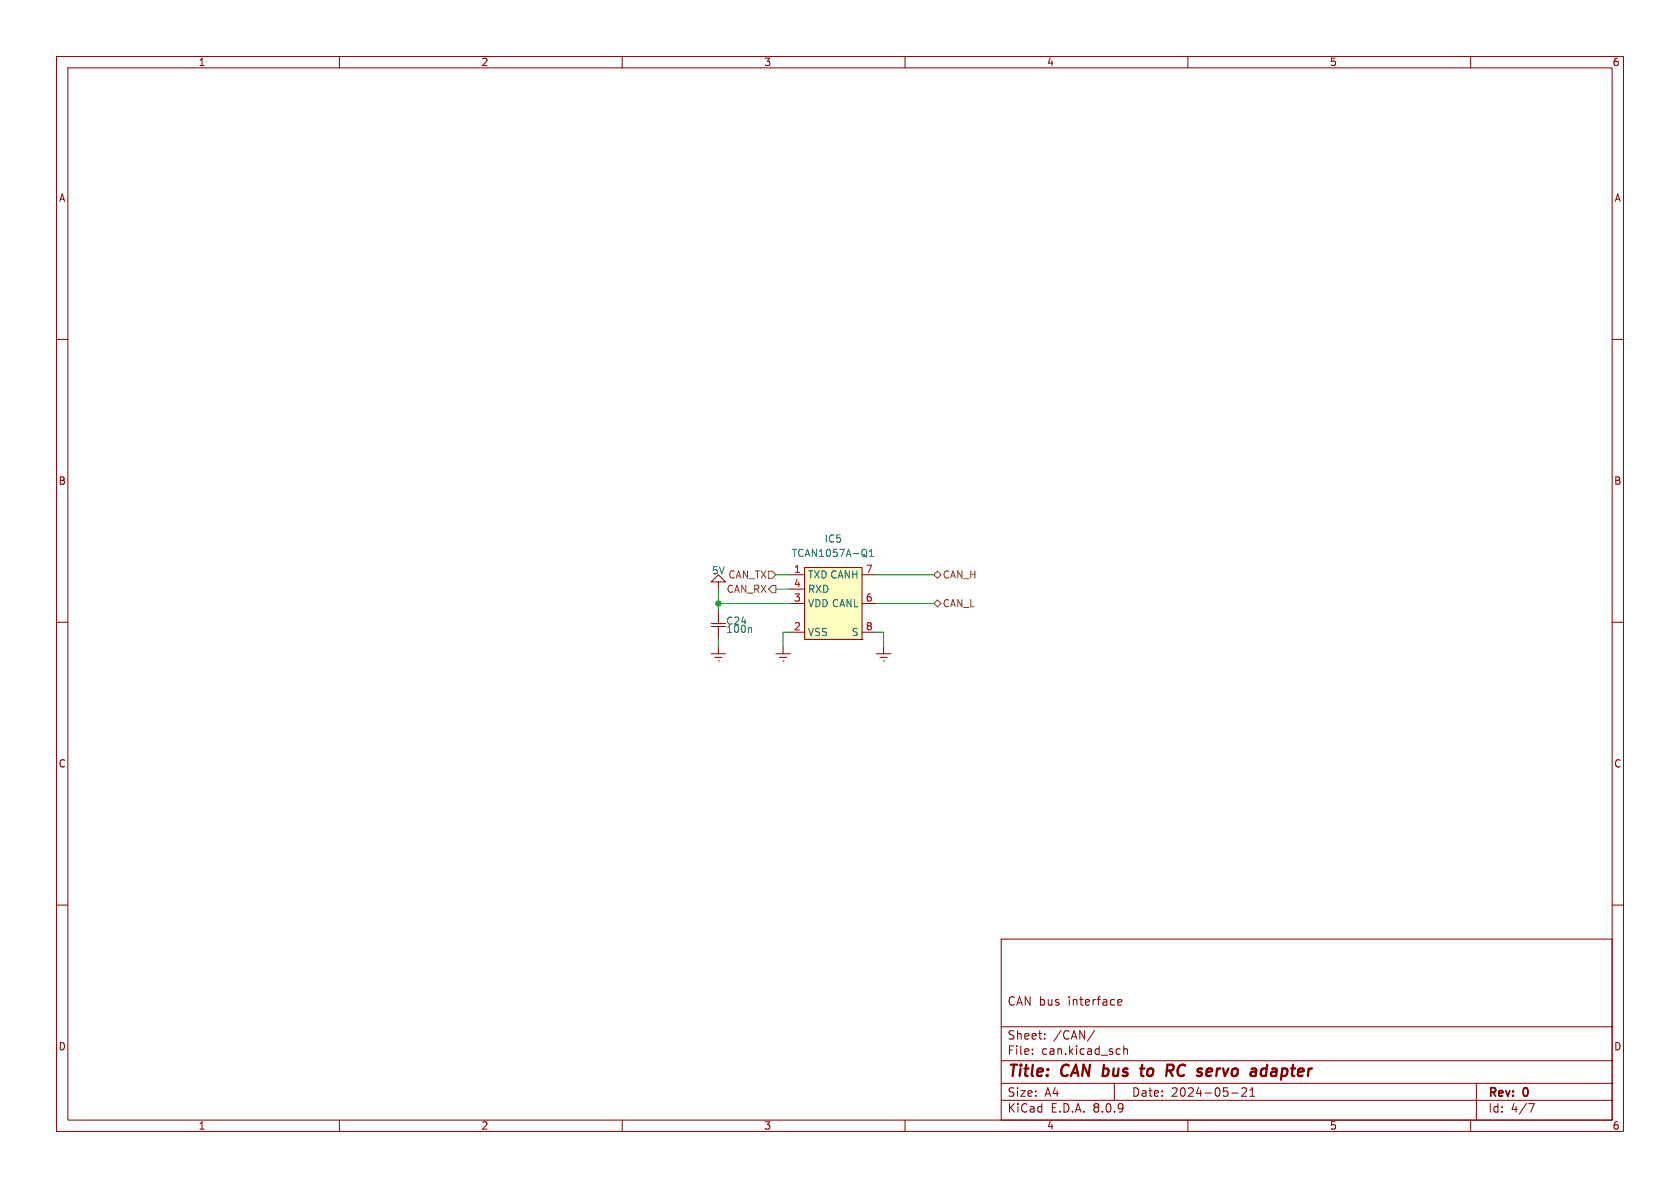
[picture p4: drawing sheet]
<svg xmlns="http://www.w3.org/2000/svg" width="297mm" height="210mm" viewBox="0 0 297 210" stroke-linecap="round" stroke-linejoin="round" font-family="sans-serif">
<g fill="none" stroke="#840000" stroke-width=".18">
<path d="M10 10h277v190h-277zM12 12h273v186h-273zM60 10v2M110 10v2M160 10v2M210 10v2M260 10v2M10 60h2M285 60h2M10 110h2M127 102.9h1.3l-1.3-1.3-1.3 1.3h1.3v1.2M285 110h2"/>
<path d="M10 160h2M177 166h108v32h-108zM197.6 177.2l.7-.1-.1-.3-.4-.1-.2 .2 .1 .7h.5M285 160h2M60 198v2M110 198v2M160 198v2M177 194.5h108M177 191.5h108M177 187.5h108M177 181.5h108M182.5 186.3v.1"/>
<path d="M182.5 185.5v.1M184.7 183.6v.1M184.7 182.8v.1M193.5 182.1l-1.3 2M197 191.5v3M197.9 185.4l.1 .1M198 186.3l-.1 .1M198.7 184.9v1.5M198.7 185.5l.2-.1 .3 .1 .1 .9M210 198v2M217.7 193.2h1.2M219.5 192.4l.6-.1 .2 .1 .1 .3-.9 1.1h.9"/>
<path d="M221 193.8h.8M221 192.7l.4-.4v1.5M260 198v2M261 191.5v6.5M270.2 195.1h1l-.6 1.5"/>
</g>
<path d="M201.6 188.9h.7M201.8 190.1l.4 .1M201.9 188.2l-.2 1.7M206.4 188.2l.9 .1a.58 .58 0 0 1-.3 1M206.8 189.3l.5 .9M213.7 188.9l.5 .1M214.1 190.1l-.6 .1M214.3 189.4l-1 .1M223.4 188.9l.5 .1M223.8 190.1l-.6 .1M224 188.2l-.2 2" fill="none" stroke="#840000" stroke-width=".4"/>
<path d="M142.2 100.3h10.2v12.7h-10.2z" fill="#ffffc2"/>
<g fill="none" stroke="#840000" stroke-width=".18">
<path d="M125.7 115.6h2.6M125.7 110.7h2.6M125.7 110.2h2.6M126.4 116.2h1.2M127 116.8h.1M127 108v2.3M127 110.7v2.3M127 114.3v1.3M137.2 115.6h2.5M137.8 116.2h1.3M138.4 116.8h.1M138.4 114.3v1.3"/>
<path d="M139.7 101.6h2.5M139.7 111.8h2.5M139.7 106.7h2.5M139.7 104.1h2.5M142.2 100.3h10.2v12.7h-10.2zM152.4 113h.1M152.4 101.6h2.5M152.4 111.8h2.5M152.4 106.7h2.5M154.9 115.6h2.6M155.6 116.2h1.2M156.2 116.8h.1"/>
<path d="M156.2 114.3v1.3"/>
</g>
<path d="M152.9 98.1l.4 .4M152.9 97.1l.1 .1a.81 .81 0 0 1-.1 1.2M153.7 98.4h.7M153.7 97.5l.4-.4v1.3M132.7 110.9l.2 .2v.7" fill="none" stroke="#006464" stroke-width=".18"/>
<path d="M135.9 101h.6l.7 .6-.7 .6h-.6zM136.5 103.5h.7v1.3h-.7l-.6-.7zM165.1 106.7l.6-.7 .7 .7-.7 .6zM165.1 101.6l.6-.6 .7 .6-.7 .6z" fill="none" stroke="#725600" stroke-width=".18"/>
<path d="M127 104.1v3.9M127 113v1.3M127 106.7h12.7M137.2 101.6h2.5M137.2 104.1h2.5M139.7 111.8h-1.3v2.5M154.9 111.8h1.3v2.5M154.9 106.7h10.2M154.9 101.6h10.2" fill="none" stroke="#009600" stroke-width=".18"/>
<circle cx="127" cy="106.7" r=".46" fill="#009600" stroke="#009600" stroke-width=".18"/>
<g font-size="2.8" fill="#840000">
<text x="178" y="190.9">Title:</text>
<text x="187.7" y="190.9">CAN bus</text>
<text x="203.4" y="190.9">to</text>
<text x="208.6" y="190.9">RC</text>
<text x="215" y="190.9">servo</text>
<text x="225.2" y="190.9">adapter</text>
</g>
<g font-size="2.1" fill="#840000">
<text x="178" y="178">CAN bus</text>
<text x="188.9" y="178">interface</text>
<text x="178" y="184">Sheet:</text>
<text x="186.2" y="184">/CAN/</text>
<text x="178" y="186.7">File:</text>
<text x="184.1" y="186.7">can.kicad_sch</text>
<text x="178" y="196.9">KiCad</text>
<text x="178" y="194.1">Size:</text>
<text x="184.7" y="194.1">A4</text>
<text x="185.7" y="196.9">E.D.A.</text>
<text x="193.3" y="196.9">8.0.9</text>
<text x="200" y="194.1">Date:</text>
<text x="207" y="194.1">2024-05-21</text>
<text x="263" y="194.3">Rev:</text>
<text x="263" y="196.9">Id:</text>
<text x="267.1" y="196.9">4/7</text>
<text x="269.4" y="194.3">0</text>
</g>
<g font-size="1.8" fill="#840000">
<text x="35" y="11.9">1</text>
<text x="85" y="11.9">2</text>
<text x="135" y="11.9">3</text>
<text x="185" y="11.9">4</text>
<text x="235" y="11.9">5</text>
<text x="285" y="11.9">6</text>
<text x="10.3" y="35.9">A</text>
<text x="285.3" y="35.9">A</text>
<text x="10.3" y="85.9">B</text>
<text x="285.3" y="85.9">B</text>
<text x="10.3" y="135.9">C</text>
<text x="285.3" y="135.9">C</text>
<text x="10.3" y="185.9">D</text>
<text x="285.3" y="185.9">D</text>
<text x="35" y="199.9">1</text>
<text x="85" y="199.9">2</text>
<text x="135" y="199.9">3</text>
<text x="185" y="199.9">4</text>
<text x="235" y="199.9">5</text>
<text x="285" y="199.9">6</text>
</g>
<g font-size="1.8" fill="#006464">
<text x="125.7" y="101.7">5V</text>
<text x="139.9" y="98.7">TCAN1057A-Q1</text>
<text x="145.7" y="96.1">IC5</text>
<text x="142.7" y="102.5">TXD CANH</text>
<text x="142.7" y="107.5">VDD CANL</text>
<text x="142.7" y="105">RXD</text>
<text x="128.3" y="112.1">100n</text>
<text x="128.3" y="110.6">C24</text>
<text x="142.7" y="112.6">VSS</text>
<text x="150.5" y="112.6">S</text>
</g>
<g font-size="1.8" fill="#a90000">
<text x="140.3" y="101.3">1</text>
<text x="153" y="101.3">7</text>
<text x="140.3" y="106.4">3</text>
<text x="140.3" y="103.9">4</text>
<text x="153" y="106.4">6</text>
<text x="140.3" y="111.5">2</text>
<text x="153" y="111.5">8</text>
</g>
<g font-size="1.8" fill="#725600">
<text x="128.4" y="105">CAN_RX</text>
<text x="128.7" y="102.5">CAN_TX</text>
<text x="166.6" y="107.5">CAN_L</text>
<text x="166.6" y="102.5">CAN_H</text>
</g>
</svg>
